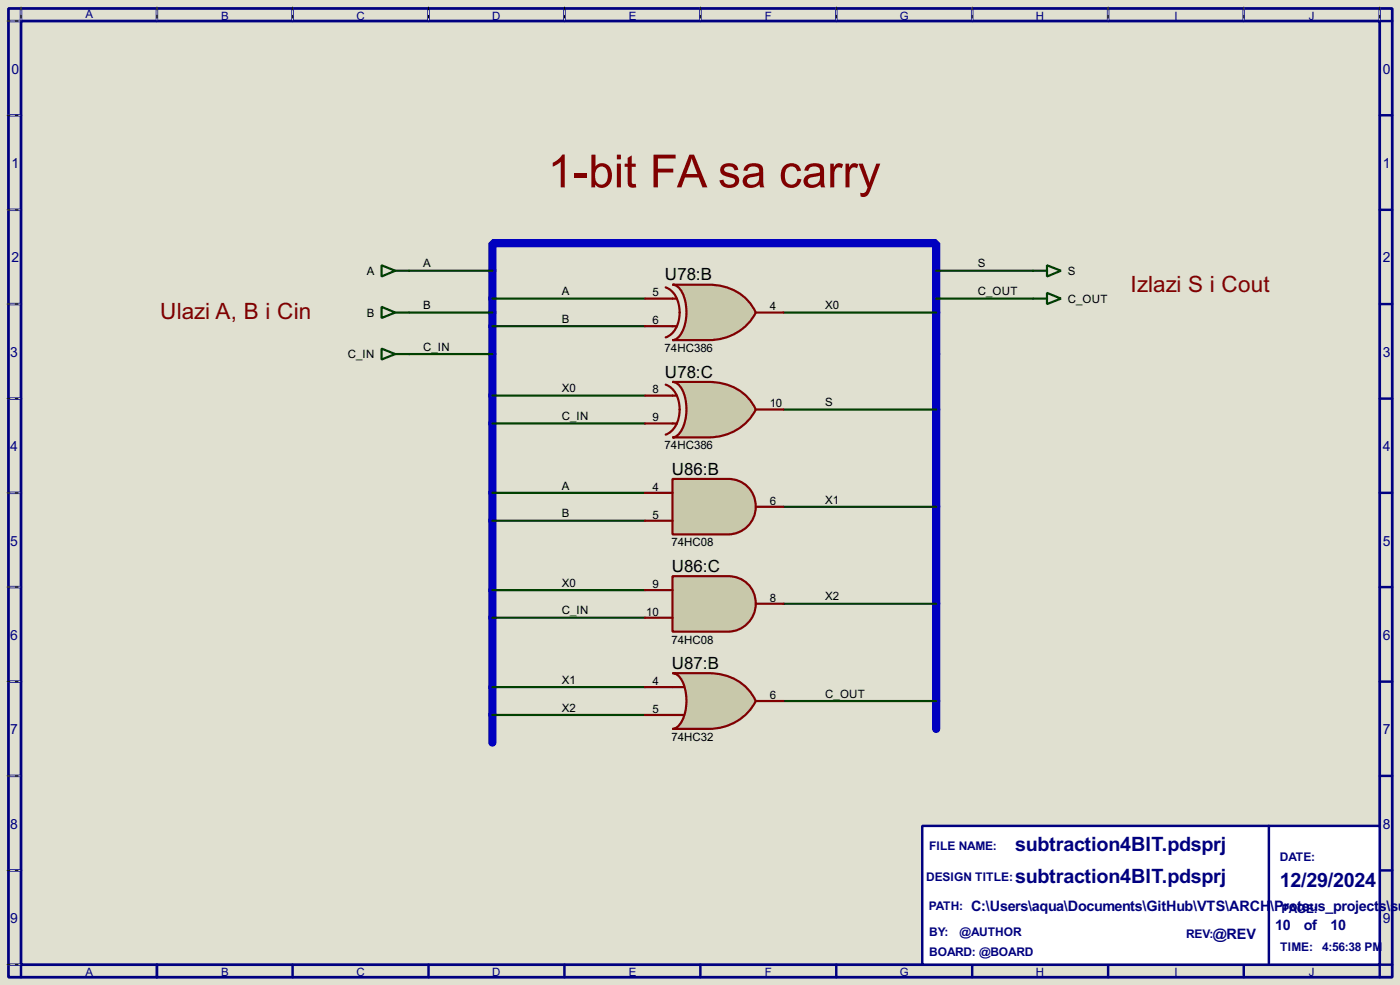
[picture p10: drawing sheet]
<svg xmlns="http://www.w3.org/2000/svg" width="256mm" height="180mm" viewBox="0 0 256 180" stroke-linecap="round" stroke-linejoin="round" font-family="sans-serif">
<path d="M0 0h256.5v180.3h-256.5z" fill="#e0e0d0"/>
<path d="M1.6 1.6h253.5v177.3h-253.5zM3.9 3.9h248.9v172.7h-248.9z" fill="none" stroke="#000080" stroke-width=".5"/>
<g fill="none" stroke="#000080" stroke-width=".45">
<path d="M3.9 1.6v2.3h-2.3M28.8 1.6v2.3M53.6 1.6v2.3M78.5 1.6v2.3M103.4 1.6v2.3M128.3 1.6v2.3M153.2 1.6v2.3M178.1 1.6v2.3M203 1.6v2.3M227.9 1.6v2.3M252.8 1.6v2.3h2.3M1.6 21.1h2.3"/>
<path d="M1.6 38.4h2.3M252.8 21.1h2.3M252.8 38.4h2.3M1.6 55.7h2.3M252.8 55.7h2.3M1.6 73h2.3M252.8 73h2.3M1.6 90.2h2.3M252.8 90.2h2.3M1.6 107.5h2.3M252.8 107.5h2.3M1.6 124.8h2.3"/>
<path d="M252.8 124.8h2.3M1.6 142h2.3M1.6 159.3h2.3M252.8 142h2.3M252.8 159.3h2.3M1.6 176.6h2.3v2.3M28.8 176.6v2.3M53.6 176.6v2.3M78.5 176.6v2.3M103.4 176.6v2.3M128.3 176.6v2.3M153.2 176.6v2.3"/>
<path d="M178.1 176.6v2.3M203 176.6v2.3M227.9 176.6v2.3M255.1 176.6h-2.3v2.3"/>
</g>
<g fill="none" stroke="#e0e0d0" stroke-width=".18">
<path d="M1.3 3.9h2.3M3.9 1.3v2.3M28.8 1.3v2.3M53.6 1.3v2.3M78.5 1.3v2.3M103.4 1.3v2.3M128.3 1.3v2.3M153.2 1.3v2.3M178.1 1.3v2.3M203 1.3v2.3M227.9 1.3v2.3M252.8 1.3v2.3"/>
<path d="M1.3 21.1h2.3M1.3 38.4h2.3M1.3 55.7h2.3M1.3 73h2.3M1.3 90.2h2.3M1.3 107.5h2.3M1.3 124.8h2.3M1.3 142h2.3M1.3 159.3h2.3M1.3 176.6h2.3"/>
</g>
<g fill="none" stroke="#000" stroke-width=".18" stroke-dasharray=".5 1">
<path d="M1.3 3.9h2.3M3.9 1.3v2.3M28.8 1.3v2.3M53.6 1.3v2.3M78.5 1.3v2.3M103.4 1.3v2.3M128.3 1.3v2.3M153.2 1.3v2.3M178.1 1.3v2.3M203 1.3v2.3M227.9 1.3v2.3M252.8 1.3v2.3"/>
<path d="M1.3 21.1h2.3M1.3 38.4h2.3M1.3 55.7h2.3M1.3 73h2.3M1.3 90.2h2.3M1.3 107.5h2.3M1.3 124.8h2.3M1.3 142h2.3M1.3 159.3h2.3M1.3 176.6h2.3"/>
</g>
<path d="M169 151.2h83.8v25.4h-83.8z" fill="#fff" stroke="#000080" stroke-width=".45"/>
<path d="M232.5 151.2v25.4" fill="none" stroke="#000080" stroke-width=".45"/>
<path d="M171.5 133.4v-88.9h-81.3v91.4" fill="none" stroke="#0000c0" stroke-width="1.5"/>
<g fill="none" stroke="#004000" stroke-width=".4">
<path d="M69.9 48.6l2.5 1-2.5 1zM69.9 56.2l2.5 1-2.5 1zM72.4 49.6h17.8M72.4 57.2h17.8M90.2 54.7h28M90.2 59.7h28M143.6 57.2h27.9M171.5 49.6h17.8M171.5 54.7h17.8M69.9 63.8l2.5 1-2.5 1zM72.4 64.8h17.8M90.2 72.4h28"/>
<path d="M90.2 77.5h28M143.6 75h27.9M90.2 90.2h28M90.2 95.3h28M143.6 92.8h27.9M90.2 108h28M90.2 113.1h28M143.6 110.5h27.9M90.2 125.8h28M90.2 130.9h28M143.6 128.3h27.9"/>
</g>
<path d="M123.2 52.1h6.6a9.1 9.1 0 0 1 8.7 5.1 9.5 9.5 0 0 1-8.7 5.1h-6.6a2.3 2.3 0 0 0 1.8-1.5 8.4 8.4 0 0 0-.4-7.9l-.9-.7z" fill-rule="evenodd" fill="#c8c8aa" stroke="#800000" stroke-width=".4"/>
<path d="M118.2 54.7h5.8M118.2 59.7h5.8M122 52.6a4.6 4.6 0 0 1 2.5 4.6 4.6 4.6 0 0 1-2.5 4.6M138.5 57.2h5.1" fill="none" stroke="#800000" stroke-width=".4"/>
<path d="M123.2 69.9h6.6a9.1 9.1 0 0 1 8.7 5.1 9.5 9.5 0 0 1-8.7 5.1h-6.6a2.29 2.29 0 0 0 1.8-1.5 8.5 8.5 0 0 0-.4-7.9l-.9-.7z" fill-rule="evenodd" fill="#c8c8aa" stroke="#800000" stroke-width=".4"/>
<path d="M118.2 72.4h5.8M118.2 77.5h5.8M122 70.4a4.5 4.5 0 0 1 2.5 4.6 4.6 4.6 0 0 1-2.5 4.6M138.5 75h5.1" fill="none" stroke="#800000" stroke-width=".4"/>
<path d="M123.2 87.7h10.2a5.1 5.1 0 0 1 5.1 5 5.1 5.1 0 0 1-5.1 5.1h-10.2z" fill-rule="evenodd" fill="#c8c8aa" stroke="#800000" stroke-width=".4"/>
<path d="M118.2 90.2h5M118.2 95.3h5M138.5 92.8h5.1" fill="none" stroke="#800000" stroke-width=".4"/>
<path d="M123.2 105.5h10.2a5.1 5.1 0 0 1 5.1 5 5.1 5.1 0 0 1-5.1 5.1h-10.2z" fill-rule="evenodd" fill="#c8c8aa" stroke="#800000" stroke-width=".4"/>
<path d="M118.2 108h5M118.2 113.1h5M138.5 110.5h5.1" fill="none" stroke="#800000" stroke-width=".4"/>
<path d="M123.2 123.2h6.6a9.1 9.1 0 0 1 8.7 5.1 9.5 9.5 0 0 1-8.7 5.1h-6.6a2.29 2.29 0 0 0 1.8-1.5 8.5 8.5 0 0 0-.4-7.9l-.9-.7z" fill-rule="evenodd" fill="#c8c8aa" stroke="#800000" stroke-width=".4"/>
<path d="M118.2 125.8h7.1M118.2 130.9h7.1M138.5 128.3h5.1" fill="none" stroke="#800000" stroke-width=".4"/>
<path d="M189.3 49.6h2.5M189.3 54.7h2.5M191.8 48.6l2.6 1-2.6 1zM191.8 53.6l2.6 1.1-2.6 1z" fill="none" stroke="#004000" stroke-width=".4"/>
<text font-size="9.4" fill="#800000" x="100.4" y="34.3">1-bit FA sa carry</text>
<g font-size="4.6" fill="#800000">
<text x="207.1" y="53.3">Izlazi S i Cout</text>
<text x="29.3" y="58.5">Ulazi A, B i Cin</text>
</g>
<g font-size="4.1" fill="#000080">
<text x="186" y="155.8">subtraction4BIT.pdsprj</text>
<text x="186" y="161.7">subtraction4BIT.pdsprj</text>
<text x="234.5" y="162.4">12/29/2024</text>
</g>
<g font-size="3.5">
<text x="121.8" y="51.3">U78:B</text>
<text x="121.8" y="69.1">U78:C</text>
<text x="123.1" y="86.9">U86:B</text>
<text x="123.1" y="104.7">U86:C</text>
<text x="123.1" y="122.4">U87:B</text>
</g>
<g font-size="3" fill="#000080">
<text x="177.9" y="166.7">C:\Users\aqua\Documents\GitHub\VTS\ARCH</text>
<text x="232.7" y="166.7">\Proteus_projects\su</text>
<text x="222.2" y="171.8">@REV</text>
<text x="233.6" y="170.3">10</text>
<text x="238.9" y="170.3">of</text>
<text x="243.8" y="170.3">10</text>
</g>
<g font-size="2.9" fill="#000080">
<text x="2.1" y="13.5">0</text>
<text x="253.4" y="13.5">0</text>
<text x="2.1" y="30.7">1</text>
<text x="253.4" y="30.7">1</text>
<text x="2.1" y="48">2</text>
<text x="253.4" y="48">2</text>
<text x="1.9" y="65.3">3</text>
<text x="253.4" y="65.3">3</text>
<text x="1.9" y="82.5">4</text>
<text x="253.4" y="82.5">4</text>
<text x="1.9" y="99.9">5</text>
<text x="253.4" y="99.9">5</text>
<text x="1.9" y="117.1">6</text>
<text x="253.4" y="117.1">6</text>
<text x="1.9" y="134.4">7</text>
<text x="253.4" y="134.4">7</text>
<text x="1.9" y="151.7">8</text>
<text x="253.4" y="151.7">8</text>
<text x="1.9" y="168.9">9</text>
<text x="253.4" y="168.9">9</text>
</g>
<g font-size="2.5" fill="#000080">
<text x="170.2" y="155.6">FILE NAME:</text>
<text x="169.7" y="161.2">DESIGN TITLE:</text>
<text x="234.5" y="157.7">DATE:</text>
<text x="170.1" y="166.5">PATH:</text>
<text x="234.8" y="167.1">PAGE:</text>
<text x="170.2" y="171.4">BY:</text>
<text x="175.8" y="171.4">@AUTHOR</text>
<text x="217.3" y="171.6">REV:</text>
<text x="170.2" y="175">BOARD: @BOARD</text>
<text x="234.5" y="174.1">TIME: 4:56:38 PM</text>
</g>
<g font-size="2.4" fill="#000080">
<text x="15.6" y="3.4">A</text>
<text x="40.5" y="3.6">B</text>
<text x="65.3" y="3.6">C</text>
<text x="90.2" y="3.6">D</text>
<text x="115.2" y="3.6">E</text>
<text x="140.1" y="3.6">F</text>
<text x="164.8" y="3.6">G</text>
<text x="189.8" y="3.6">H</text>
<text x="215.1" y="3.6">I</text>
<text x="239.8" y="3.6">J</text>
<text x="15.6" y="178.7">A</text>
<text x="40.5" y="178.7">B</text>
<text x="65.3" y="178.7">C</text>
<text x="90.2" y="178.7">D</text>
<text x="115.2" y="178.7">E</text>
<text x="140.1" y="178.7">F</text>
<text x="164.8" y="178.7">G</text>
<text x="189.8" y="178.7">H</text>
<text x="215.1" y="178.7">I</text>
<text x="239.8" y="178.7">J</text>
</g>
<g font-size="2.4">
<text x="67.2" y="50.4">A</text>
<text x="77.5" y="49">A</text>
<text x="179.1" y="49">S</text>
<text x="195.6" y="50.4">S</text>
<text x="67.2" y="58">B</text>
<text x="77.5" y="56.6">B</text>
<text x="102.9" y="54">A</text>
<text x="102.9" y="59.1">B</text>
<text x="119.6" y="54.3">5</text>
<text x="119.6" y="59.3">6</text>
<text x="141" y="56.8">4</text>
<text x="151.2" y="56.6">X0</text>
<text x="179.1" y="54">C_OUT</text>
<text x="195.6" y="55.4">C_OUT</text>
<text x="63.7" y="65.6">C_IN</text>
<text x="77.5" y="64.2">C_IN</text>
<text x="121.8" y="64.5">74HC386</text>
<text x="102.9" y="71.8">X0</text>
<text x="119.6" y="72">8</text>
<text x="102.9" y="76.9">C_IN</text>
<text x="119.6" y="77.1">9</text>
<text x="141" y="74.6">10</text>
<text x="151.2" y="74.4">S</text>
<text x="121.8" y="82.2">74HC386</text>
<text x="102.9" y="89.6">A</text>
<text x="119.6" y="89.8">4</text>
<text x="102.9" y="94.7">B</text>
<text x="119.6" y="94.9">5</text>
<text x="141" y="92.4">6</text>
<text x="151.2" y="92.2">X1</text>
<text x="123" y="100">74HC08</text>
<text x="102.9" y="107.4">X0</text>
<text x="119.6" y="107.6">9</text>
<text x="102.9" y="112.5">C_IN</text>
<text x="118.4" y="112.7">10</text>
<text x="141" y="110.1">8</text>
<text x="151.2" y="109.9">X2</text>
<text x="123" y="117.8">74HC08</text>
<text x="102.9" y="125.2">X1</text>
<text x="119.6" y="125.4">4</text>
<text x="102.9" y="130.3">X2</text>
<text x="119.6" y="130.5">5</text>
<text x="141" y="127.9">6</text>
<text x="151.2" y="127.7">C_OUT</text>
<text x="123" y="135.6">74HC32</text>
</g>
</svg>
